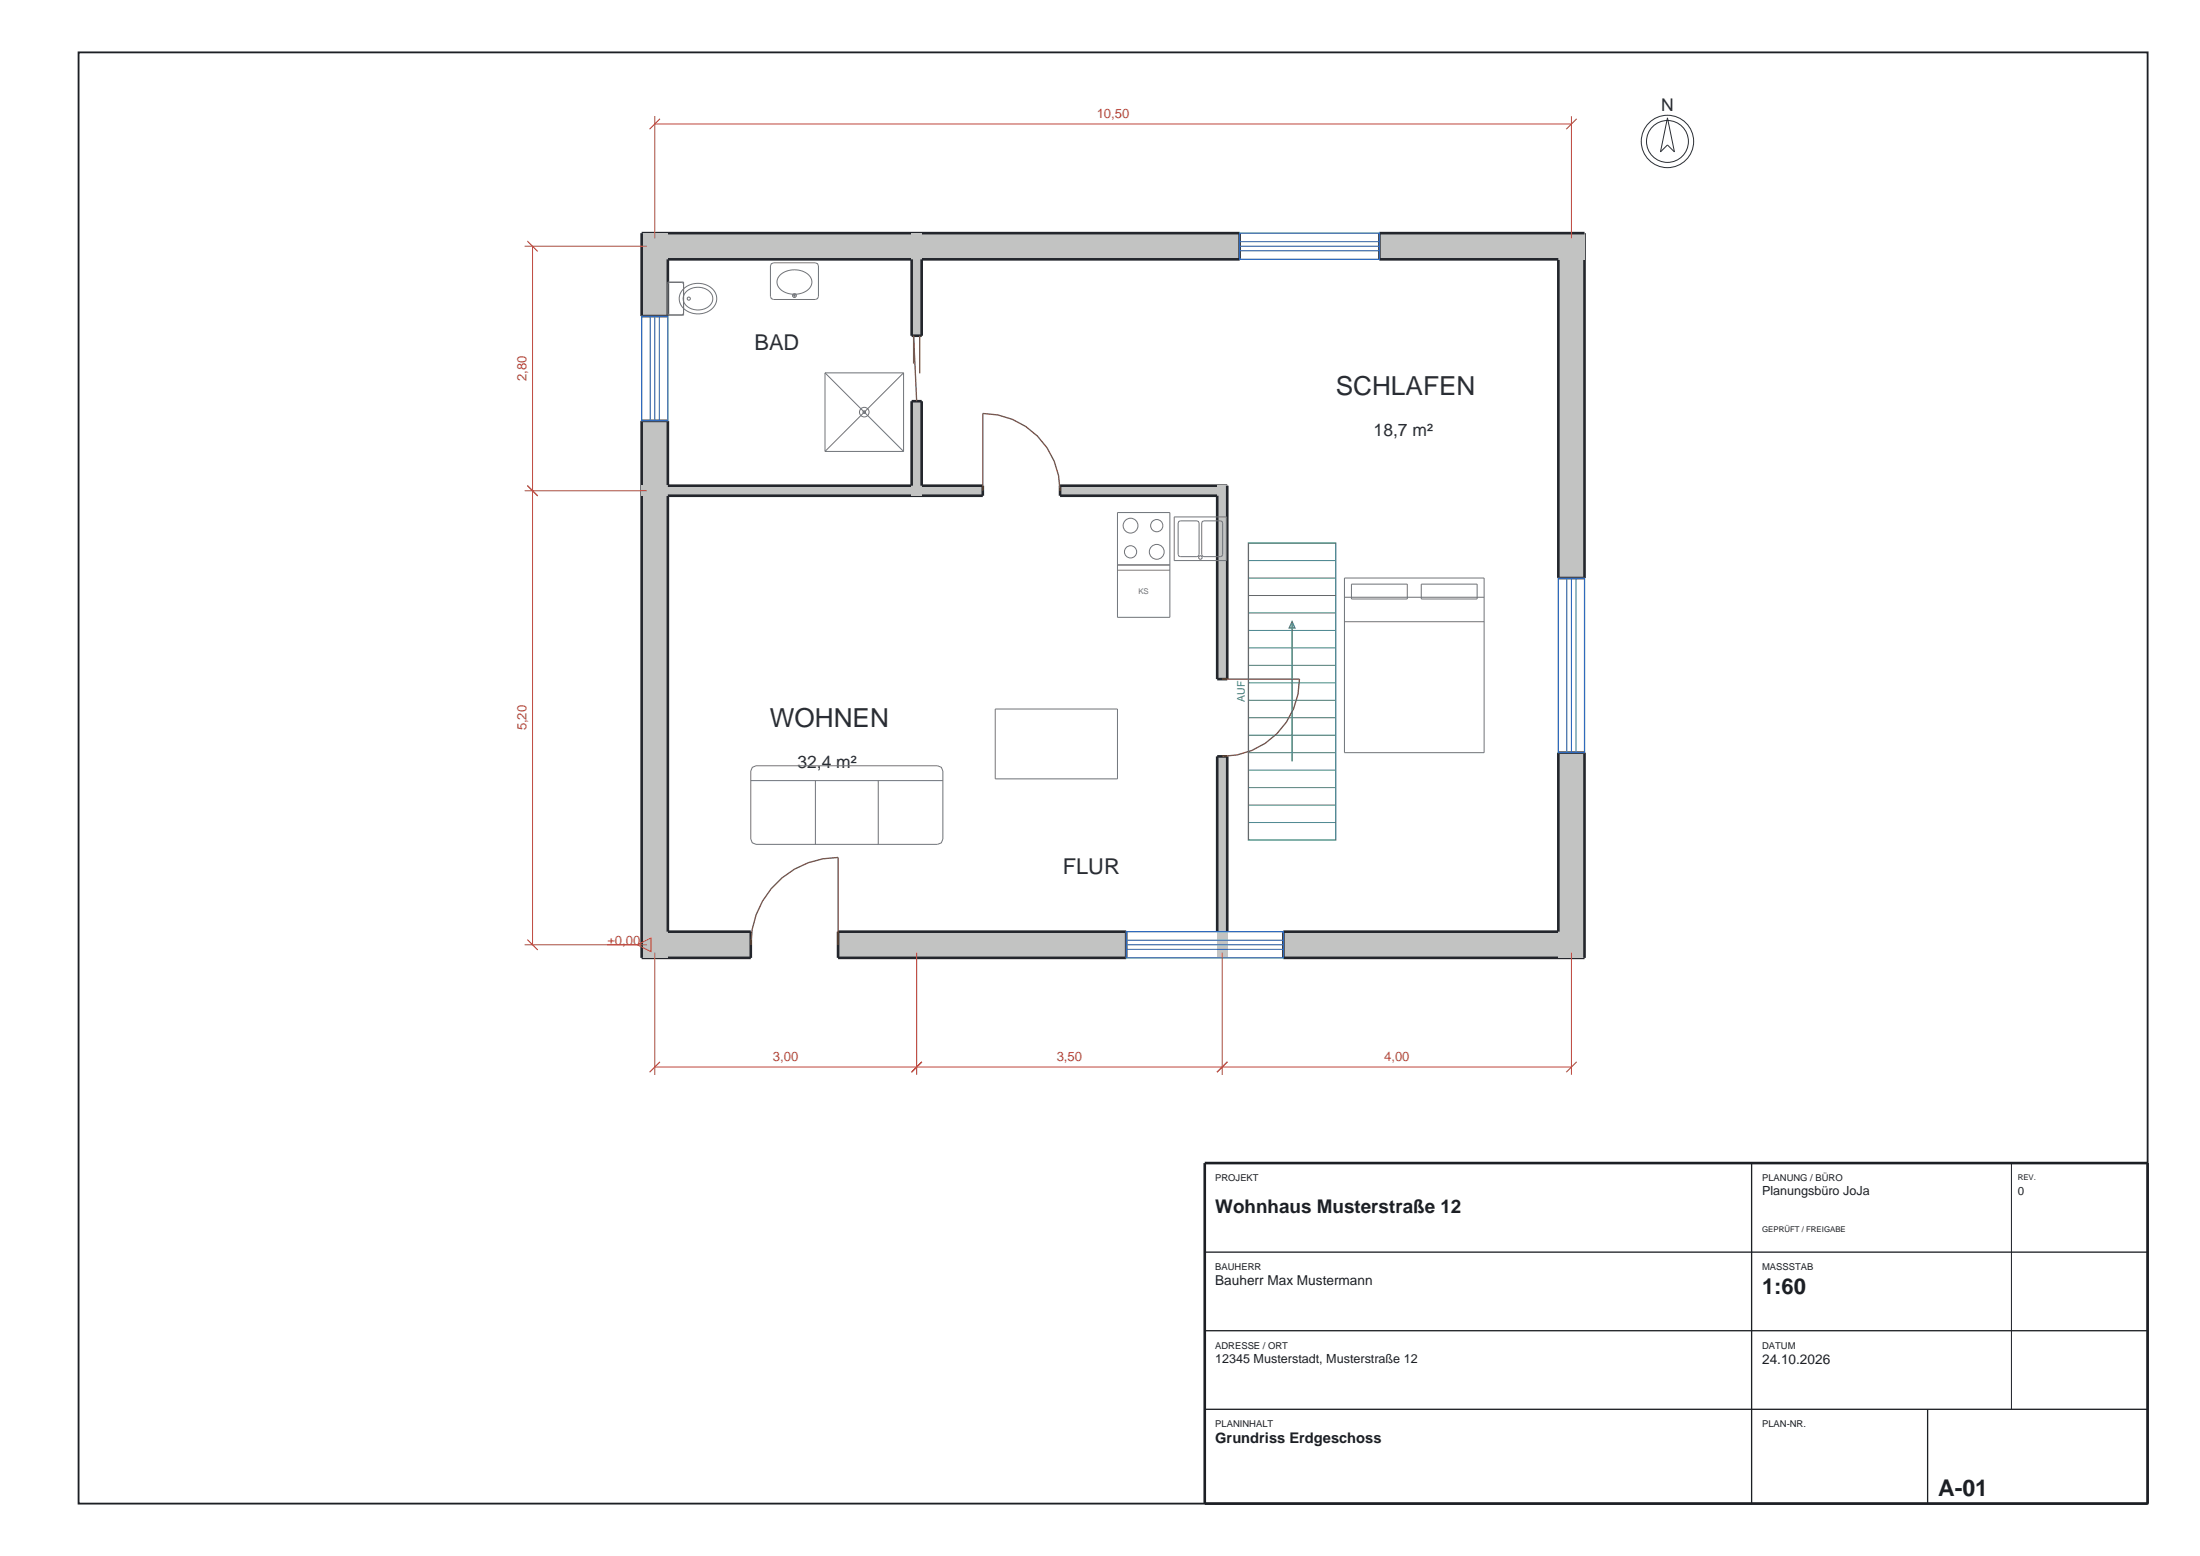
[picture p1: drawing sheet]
<svg xmlns="http://www.w3.org/2000/svg" width="420mm" height="297mm" viewBox="0 0 420 297" stroke-linecap="round" stroke-linejoin="round" font-family="sans-serif">
<path d="M230 222h180v65h-180z" fill="none" stroke="#1c1f24" stroke-width=".5"/>
<path d="M230 239h180M334.4 222v65M230 254h180M230 269h180M368 269v18" fill="none" stroke="#1c1f24" stroke-width=".25"/>
<path d="M384 222v47" fill="none" stroke="#1c1f24" stroke-width=".19"/>
<path d="M15 10h395v277h-395z" fill="none" stroke="#1c1f24" stroke-width=".35"/>
<path d="M122.5 177.8h20.8v5h-20.8z" fill="#c2c3c2"/>
<path d="M127.5 177.8h15.8M122.5 182.8h20.8" fill="none" stroke="#23262c" stroke-width=".5"/>
<path d="M160 177.8h55v5h-55z" fill="#c2c3c2"/>
<path d="M160 177.8h55M160 182.8h55" fill="none" stroke="#23262c" stroke-width=".5"/>
<path d="M245 177.8h57.5v5h-57.5z" fill="#c2c3c2"/>
<path d="M143.3 177.8v5M160 177.8v5M215 177.8v5M297.5 177.8h-52.5v5h57.5" fill="none" stroke="#23262c" stroke-width=".5"/>
<path d="M297.5 143.7h5v39.1h-5z" fill="#c2c3c2"/>
<path d="M297.5 143.7v34.1M302.5 143.7v39.1" fill="none" stroke="#23262c" stroke-width=".5"/>
<path d="M297.5 44.5h5v65.8h-5z" fill="#c2c3c2"/>
<path d="M302.5 44.5v65.8h-5v-60.8M297.5 143.7h5" fill="none" stroke="#23262c" stroke-width=".5"/>
<path d="M263.3 44.5h39.2v5h-39.2z" fill="#c2c3c2"/>
<path d="M263.3 49.5h34.2M263.3 44.5h39.2" fill="none" stroke="#23262c" stroke-width=".5"/>
<path d="M122.5 44.5h114.2v5h-114.2z" fill="#c2c3c2"/>
<path d="M122.5 44.5h114.2v5h-60.7M127.5 49.5h46.5M263.3 44.5v5" fill="none" stroke="#23262c" stroke-width=".5"/>
<path d="M122.5 44.5h5v15.8h-5z" fill="#c2c3c2"/>
<path d="M122.5 44.5v15.8M127.5 49.5v10.8" fill="none" stroke="#23262c" stroke-width=".5"/>
<path d="M122.5 80.3h5v102.5h-5z" fill="#c2c3c2"/>
<path d="M122.5 60.3h5M127.5 92.7v-12.4h-5v102.5M127.5 94.6v83.2" fill="none" stroke="#23262c" stroke-width=".5"/>
<path d="M122.5 92.7h65.1v1.9h-65.1z" fill="#c2c3c2"/>
<path d="M127.5 92.7h46.5M127.5 94.6h60.1M176 92.7h11.6" fill="none" stroke="#23262c" stroke-width=".5"/>
<path d="M202.4 92.7h31.9v1.9h-31.9z" fill="#c2c3c2"/>
<path d="M187.6 92.7v1.9M234.3 92.7h-31.9v1.9h30" fill="none" stroke="#23262c" stroke-width=".5"/>
<path d="M232.4 144.4h1.9v38.4h-1.9z" fill="#c2c3c2"/>
<path d="M232.4 144.4v33.4M234.3 144.4v33.4" fill="none" stroke="#23262c" stroke-width=".5"/>
<path d="M232.4 92.7h1.9v36.9h-1.9z" fill="#c2c3c2"/>
<path d="M234.3 92.7v36.9h-1.9v-35M232.4 144.4h1.9" fill="none" stroke="#23262c" stroke-width=".5"/>
<path d="M174 76.6h2v18h-2z" fill="#c2c3c2"/>
<path d="M174 76.6v16.1M176 76.6v16.1" fill="none" stroke="#23262c" stroke-width=".5"/>
<path d="M174 44.5h2v19.6h-2z" fill="#c2c3c2"/>
<path d="M174 49.5v14.6h2v-14.6M174 76.6h2" fill="none" stroke="#23262c" stroke-width=".5"/>
<path d="M174.4 69.4v-5.3l.6 12.5M175.6 64.1v7.2M187.6 93.7v-14.8a14.7 14.7 0 0 1 14.8 14.8M233.3 129.6h14.8a14.7 14.7 0 0 1-14.8 14.8M143.3 180.3a16.7 16.7 0 0 1 16.7-16.6v16.6" fill="none" stroke="#785537" stroke-width=".25"/>
<path d="M236.7 44.5h26.6v5h-26.6zM122.5 60.3h5v20h-5zM297.5 110.3h5v33.4h-5zM215 177.8h30v5h-30z" fill="none" stroke="#2d69be" stroke-width=".25"/>
<path d="M236.7 46.1h26.6M236.7 47h26.6M236.7 47.9h26.6M124.1 60.3v20M125 60.3v20M125.9 60.3v20M299.1 110.3v33.4M300 110.3v33.4M300.9 110.3v33.4M215 179.5h30M215 181.2h30M215 180.3h30" fill="none" stroke="#2d69be" stroke-width=".2"/>
<path d="M238.3 103.7h16.7v56.6h-16.7zM246.7 118.7l.5 1.2h-1.1zM246.7 118.7v26.6" fill="none" stroke="#3c8c5f" stroke-width=".25"/>
<g fill="none" stroke="#3c8c5f" stroke-width=".19">
<path d="M238.3 117h16.7M238.3 113.7h16.7M238.3 110.3h16.7M238.3 107h16.7M238.3 137h16.7M238.3 133.7h16.7M238.3 130.3h16.7M238.3 127h16.7M238.3 123.7h16.7M238.3 120.3h16.7M238.3 157h16.7M238.3 153.7h16.7"/>
<path d="M238.3 150.3h16.7M238.3 147h16.7M238.3 143.7h16.7M238.3 140.3h16.7"/>
</g>
<g fill="none" stroke="#be463c" stroke-width=".19">
<path d="M125 22.2v23.3M125 23.7h175M300 22.2v23.3M100.2 47h23.3M101.7 47v133.3M100.2 93.7h23.3M100.2 180.3h23.3M121.7 180.3l2.6-1.3v2.6zM125 181.8v23.4M175 181.8v23.4M233.3 181.8v23.4M300 181.8v23.4"/>
<path d="M125 203.7h175"/>
</g>
<path d="M126 22.7l-2 2M301 22.7l-2 2M100.7 46l2 2M100.7 92.7l2 2M100.7 179.3l2 2M126 202.7l-2 2M176 202.7l-2 2M234.3 202.7l-2 2M301 202.7l-2 2" fill="none" stroke="#be463c" stroke-width=".22"/>
<g fill="none" stroke="#6e737a" stroke-width=".19">
<path d="M127.5 59.7l.1 .3 .2 .1h2.4l.2-.1 .1-.3M127.5 54.3l.1-.3 .2-.1h2.4l.2 .1 .1 .3M127.5 53.8h3v6.4h-3zM130.5 55.1a3.9 3.9 0 0 1 6.2 1.1 3 3 0 0 1-3.1 3.7 3.2 3.2 0 0 1-3.9-3.4l.3-.7zM130.9 55.8a3.2 3.2 0 0 1 5.1 .6 2.3 2.3 0 0 1-2.5 2.8 2.51 2.51 0 0 1-3-2.6zM147.3 50.3l.4-.1h8l.4 .1 .1 .5v5.8l-.1 .4-.4 .2h-8l-.4-.2-.2-.4v-5.8zM148.9 52.5a4.1 4.1 0 0 1 5.9 .5 2.13 2.13 0 0 1-1.7 2.9 3.8 3.8 0 0 1-4.7-1.5 1.78 1.78 0 0 1 .5-1.9zM157.5 71.2h15M157.5 71.2v15M157.5 71.2l15 15M172.5 71.2v15M172.5 71.2l-15 15"/>
<path d="M157.5 86.2h15M213.3 97.8h10v20h-10zM224.2 98.7h10v8.3h-10zM225 99.5l.3-.1h3.2l.3 .1 .1 .3v6l-.1 .3-.3 .1h-3.2l-.3-.1-.1-.3v-6zM229.5 99.5l.3-.1h3.2l.3 .1 .1 .3v6l-.1 .3-.3 .1h-3.2l-.3-.1-.1-.3v-6zM213.3 107.8h10M213.3 108.8h10M256.7 110.3h26.6v33.4h-26.6zM256.7 114h26.6M256.7 118.7h26.6M258 111.5h10.7v2.8h-10.7zM271.3 111.5h10.7v2.8h-10.7z"/>
<path d="M190 135.3h23.3v13.4h-23.3zM143.3 149h36.7M143.6 146.5l.7-.3h34.7l.7 .3 .3 .7v13l-.3 .7-.7 .3h-34.7l-.7-.3-.3-.7v-13zM155.7 149v12.2M167.7 149v12.2"/>
<circle cx="131.5" cy="57" r=".3"/>
<circle cx="151.7" cy="56.4" r=".37"/>
<circle cx="151.7" cy="56.4" r=".13"/>
<circle cx="165" cy="78.7" r=".92"/>
<circle cx="165" cy="78.7" r=".25"/>
<circle cx="215.8" cy="105.3" r="1.17"/>
<circle cx="215.8" cy="100.3" r="1.42"/>
<circle cx="220.8" cy="105.3" r="1.42"/>
<circle cx="220.8" cy="100.3" r="1.17"/>
<circle cx="229.2" cy="106.4" r=".33"/>
</g>
<g fill="none" stroke="#282d34" stroke-width=".19">
<path d="M318.3 22.5l1.4 6.5-1.4-1.3-1.3 1.3z"/>
<circle cx="318.3" cy="27" r="5"/>
<circle cx="318.3" cy="27" r="4"/>
</g>
<g font-size="5" fill="#282d34">
<text x="255" y="75.5">SCHLAFEN</text>
<text x="146.9" y="138.8">WOHNEN</text>
</g>
<text font-size="4.4" fill="#1c1f24" x="370" y="285.5">A-01</text>
<g font-size="4.2" fill="#282d34">
<text x="144.1" y="66.8">BAD</text>
<text x="202.9" y="166.8">FLUR</text>
</g>
<text font-size="4.2" fill="#1c1f24" x="336.4" y="247">1:60</text>
<text font-size="3.6" fill="#1c1f24" x="232" y="231.5">Wohnhaus Musterstraße 12</text>
<g font-size="3.3" fill="#282d34">
<text x="317.1" y="21.2">N</text>
<text x="262.2" y="83.2">18,7 m²</text>
<text x="152.2" y="146.5">32,4 m²</text>
</g>
<text font-size="2.8" fill="#1c1f24" x="232" y="275.4">Grundriss Erdgeschoss</text>
<g font-size="2.6" fill="#1c1f24">
<text x="232" y="245.3">Bauherr Max Mustermann</text>
<text x="336.4" y="260.3">24.10.2026</text>
</g>
<g font-size="2.5" fill="#be463c">
<text x="209.4" y="22.5">10,50</text>
<text x="100.5" y="72.8" transform="rotate(-90 100.5 72.8)">2,80</text>
<text x="100.5" y="139.4" transform="rotate(-90 100.5 139.4)">5,20</text>
<text x="115.9" y="180.3">±0,00</text>
<text x="147.6" y="202.5">3,00</text>
<text x="201.7" y="202.5">3,50</text>
<text x="264.2" y="202.5">4,00</text>
</g>
<g font-size="2.4" fill="#1c1f24">
<text x="336.4" y="228.1">Planungsbüro JoJa</text>
<text x="232" y="260.1">12345 Musterstadt, Musterstraße 12</text>
</g>
<text font-size="2.2" fill="#1c1f24" x="385.2" y="228.2">0</text>
<text font-size="2" fill="#3c8c5f" x="237.7" y="134" transform="rotate(-90 237.7 134)">AUF</text>
<g font-size="1.8" fill="#1c1f24">
<text x="232" y="225.4">PROJEKT</text>
<text x="336.4" y="225.4">PLANUNG / BÜRO</text>
<text x="232" y="242.4">BAUHERR</text>
<text x="336.4" y="242.4">MASSSTAB</text>
<text x="232" y="257.4">ADRESSE / ORT</text>
<text x="336.4" y="257.4">DATUM</text>
<text x="232" y="272.4">PLANINHALT</text>
<text x="336.4" y="272.4">PLAN-NR.</text>
</g>
<text font-size="1.5" fill="#6e737a" x="217.3" y="113.4">KS</text>
<g font-size="1.5" fill="#1c1f24">
<text x="385.2" y="225.2">REV.</text>
<text x="336.4" y="235.2">GEPRÜFT / FREIGABE</text>
</g>
</svg>
